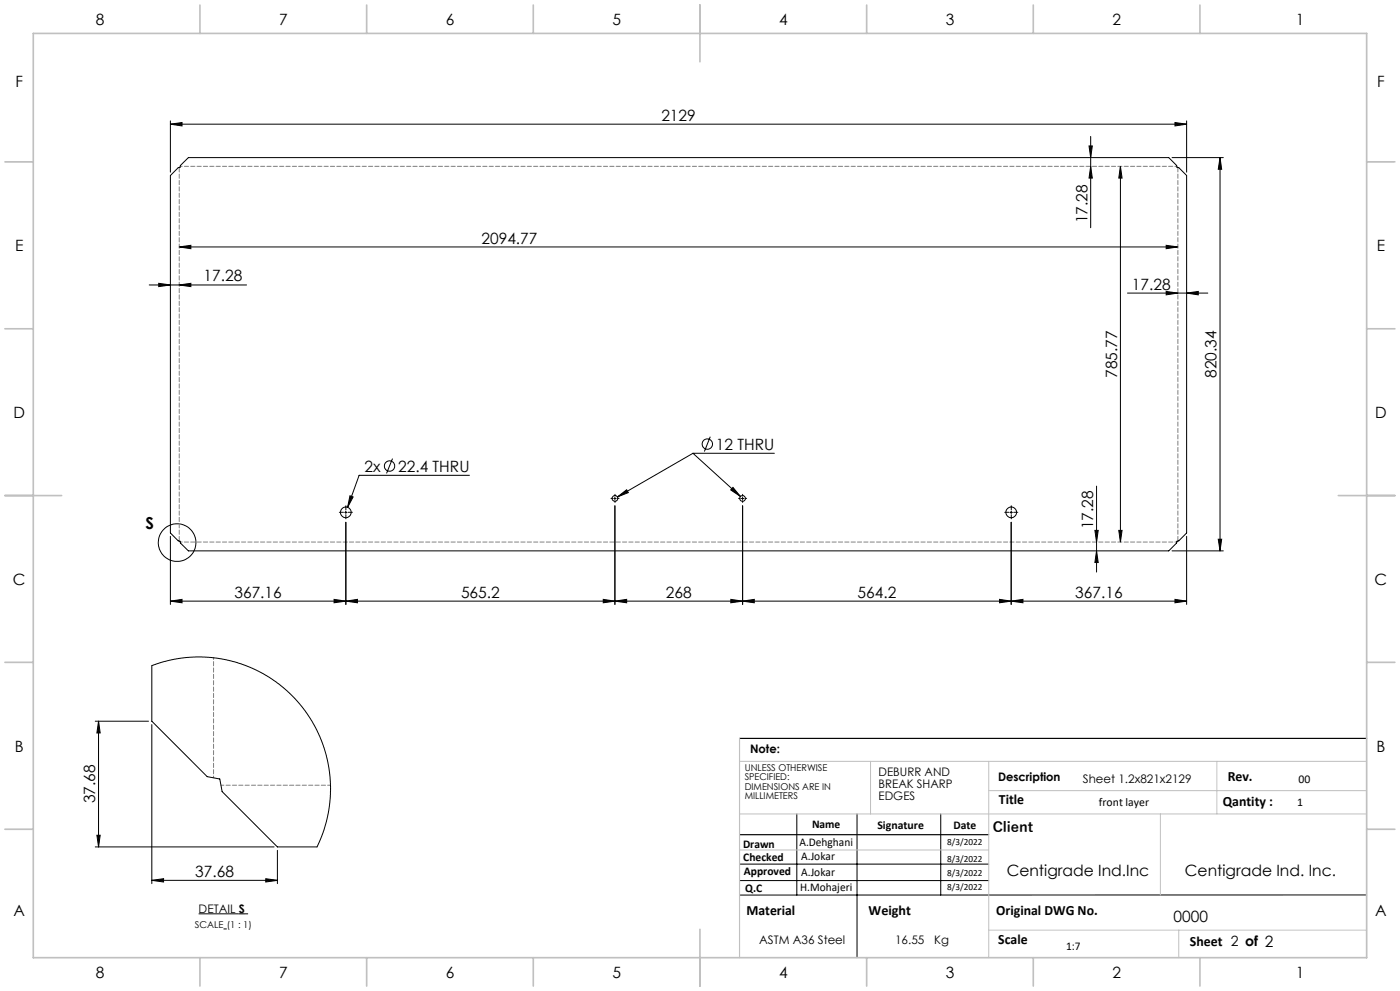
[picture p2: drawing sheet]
<svg xmlns="http://www.w3.org/2000/svg" width="420mm" height="297mm" viewBox="0 0 420 297" stroke-linecap="round" stroke-linejoin="round" font-family="sans-serif">
<g fill="none" stroke="#000" stroke-width=".3">
<path d="M51.1 37.2l3.5-.5v1zM51.1 36.2v15.4M51.1 37.2h304.9M352.5 36.7l3.5 .5-3.5 .5zM356 36.2v15.4M51.1 52.6l2.4-2.4 .5-.1 .1-.5 2.4-2.4h294.1l2.4 2.4 .1 .5 .5 .1 2.4 2.4v107.1l-2.4 2.4-.5 .1-.1 .5-2.4 2.4h-294.1l-2.4-2.4-.1-.5-.5-.1-2.4-2.4zM326.7 43.7h1l-.5 3.5zM327.2 49.9l.5 3.5h-1zM327.2 40.9v27.4M336.1 49.9l.5 3.5h-1zM336.1 49.9v112.6M351.6 47.2h15.4"/>
<path d="M366 47.2l.5 3.5h-1zM366 47.2v117.9M53.8 74l3.5-.5v1zM53.8 74h299.5M349.8 73.5l3.5 .5-3.5 .5zM44.8 85.4h29.2M47.6 84.9l3.5 .5-3.5 .5zM53.8 85.4l3.5-.5v1zM338.2 87.8h24.1M349.8 87.3l3.5 .5-3.5 .6zM356 87.8l3.5-.5v1.1zM117.8 137.4l-1.8 4.5"/>
<path d="M207.9 135.9l-22.7 13M207.9 135.9h24.4M207.9 135.9l14.2 12.9M213.1 130.9l-1.8 4.4M103.4 153.6h.7M103.8 153.2v.7M103.8 156.5v24.6M105 148.6l.9 .3-1.6 3.1zM140.8 142.4h-33.1l-3.4 9.6M184.1 149.4h.8M184.5 149v.8M184.5 151.6v29.5"/>
<path d="M185.2 148.9l2.8-2.1 .5 .8zM219.9 146.1l2.2 2.7-2.9-2zM222.4 149.4h.7M222.8 149v.8M222.8 151.6v29.5M303 153.6h.7M303.4 153.2v.7M303.4 156.5v24.6M328.5 159h1l-.5 3.5zM329 145.7v25.7M335.6 159h1l-.5 3.5zM51.1 160.7v20.4"/>
<path d="M100.2 179.6l3.6 .6-3.6 .5zM181 179.6l3.5 .6-3.5 .5zM219.3 179.6l3.5 .6-3.5 .5zM299.9 179.6l3.5 .6-3.5 .5zM329 165.1l.5 3.5h-1zM351.6 165.1h15.4M352.5 179.6l3.5 .6-3.5 .5zM356 160.7v20.4M365.5 161.6h1l-.5 3.5zM45.5 199.5l5.5-1.7 6.2-.8h5.9l5.4 .9 5 1.5 5.4 2.5 5.3 3.5 4.4 4.1 3.4 4.2 3 5.1 2.2 5.2 1.5 6.1 .5 7-.6 5.7-1.4 6-2.1 5h-11.9l-16.6-16.6-.7-3.7-3.7-.7-16.7-16.7zM51.1 180.2l3.5-.6v1.1zM103.8 180.2l3.4-.6v1.1z"/>
<path d="M184.5 180.2l3.5-.6v1.1zM222.8 180.2l3.5-.6v1.1zM303.4 180.2l3.5-.6v1.1zM356 180.2h-304.9M28.6 216.1h16M29.6 216.1v37.7M29.6 216.1l.5 3.6h-1zM45.5 217.2v47.6M28.6 253.8h53.6M29.1 250.3h1l-.5 3.5zM83.2 254.8v10M221.9 259h74.7"/>
<path d="M239 243.9v24.3M257.1 243.9v43.1M282.2 243.9v24.3M45.5 263.8l3.6-.5v1zM45.5 263.8h37.7M59.6 273.9h12M67 278.4h1M73.5 273.9h.9M79.7 263.3l3.5 .5-3.5 .5zM221.9 263.9h74.7M410 268.2h-188.1"/>
<circle cx="116.9" cy="139.7" r="1.56"/>
<circle cx="212.2" cy="133.1" r="1.55"/>
<circle cx="103.7" cy="153.6" r="1.61"/>
<circle cx="184.5" cy="149.4" r=".86"/>
<circle cx="222.8" cy="149.4" r=".85"/>
<circle cx="303.4" cy="153.5" r="1.6"/>
<circle cx="53.1" cy="162.6" r="5.6"/>
</g>
<path d="M71.6 273.9h1.9" fill="none" stroke="#000" stroke-width=".33"/>
<path d="M353.1 49.9h-299M54.1 162.4h299M64.1 197.1v36" fill="none" stroke="#808080" stroke-width=".3" stroke-dasharray="1.3 .6" stroke-dashoffset=".7"/>
<path d="M66.3 235.3h32.9" fill="none" stroke="#808080" stroke-width=".3" stroke-dasharray="1.3 .6" stroke-dashoffset=".4"/>
<g fill="none" stroke="#000" stroke-width=".3" stroke-dasharray="15.2 1.3 1.3 1.3">
<path d="M103 153.5h-1.2M103.8 154.2v1.3M103.8 152.8v-1.2M104.5 153.5h1.2M183.8 149.4h-.5M184.5 150.1v.5M184.5 148.6v-.4M185.2 149.4h.5M222.1 149.4h-.5M222.8 150.1v.5M222.8 148.6v-.4M223.5 149.4h.5"/>
<path d="M302.7 153.5h-1.3M303.4 154.2v1.3M303.4 152.8v-1.2M304.1 153.5h1.2"/>
</g>
<path d="M221.9 221.3h188.1M221.9 250.2h74.7" fill="none" stroke="#000" stroke-width=".35"/>
<path d="M53.8 50.2v111.9M353.4 162.1v-111.9" fill="none" stroke="#808080" stroke-width=".3" stroke-dasharray="1.3 .6" stroke-dashoffset="-.1"/>
<path d="M221.9 228.2h188.1M261.2 228.2v15.7M296.6 228.2v58.8M296.6 237h113.4M365.1 228.2v15.7M221.9 243.9h188.1M221.9 254.7h74.7M348.1 243.9v24.3M296.6 278.8h113.4M353.6 278.8v8.2" fill="none" stroke="#c0c0c0" stroke-width=".3"/>
<path d="M221.9 221.3v65.7" fill="none" stroke="#c0c0c0" stroke-width=".35"/>
<g fill="none" stroke="#c0c0c0" stroke-width=".5">
<path d="M10 10h400v277h-400zM60 1.5v8.5M110 1.5v8.5M160 1.5v8.5M210 1.5v17M260 1.5v8.5M310 1.5v8.5M360 1.5v8.5M1.5 48.5h8.5M410 48.5h8.5M1.5 98.5h8.5M410 98.5h8.5"/>
<path d="M1.5 148.5h17M401.5 148.5h17M1.5 198.5h8.5M410 198.5h8.5M1.5 248.5h8.5M410 248.5h8.5M210 278.5v17M60 287v8.5M110 287v8.5M160 287v8.5M260 287v8.5M310 287v8.5"/>
<path d="M360 287v8.5"/>
</g>
<g fill="#000">
<path d="M51.1 37.2l3.5-.5v1zM352.5 36.7l3.5 .5-3.5 .5zM51.1 180.2l3.5-.6v1.1zM100.2 179.6l3.6 .6-3.6 .5z"/>
<path d="M327.2 49.9l.5 3.5h-1zM326.7 43.7h1l-.5 3.5zM329 165.1l.5 3.5h-1zM328.5 159h1l-.5 3.5z"/>
<path d="M366 47.2l.5 3.5h-1zM365.5 161.6h1l-.5 3.5zM336.1 49.9l.5 3.5h-1zM335.6 159h1l-.5 3.5z"/>
<path d="M53.8 74l3.5-.5v1zM349.8 73.5l3.5 .5-3.5 .5zM47.6 84.9l3.5 .5-3.5 .5zM53.8 85.4l3.5-.5v1z"/>
<path d="M103.8 180.2l3.4-.6v1.1zM181 179.6l3.5 .6-3.5 .5zM222.8 180.2l3.5-.6v1.1zM299.9 179.6l3.5 .6-3.5 .5zM105 148.6l-.7 3.4 1.6-3.1zM185.2 148.9l3.3-1.3-.5-.8zM219.9 146.1l-.7 .7 2.9 2zM45.5 263.8l3.6-.5v1zM79.7 263.3l3.5 .5-3.5 .5z"/>
<path d="M219.3 179.6l3.5 .6-3.5 .5zM184.5 180.2l3.5-.6v1.1zM352.5 179.6l3.5 .6-3.5 .5zM303.4 180.2l3.5-.6v1.1zM356 87.8l3.5-.5v1.1zM349.8 87.3l3.5 .5-3.5 .6z"/>
<path d="M29.6 216.1l.5 3.6h-1zM29.1 250.3h1l-.5 3.5z"/>
</g>
<text font-size="4.9" x="43.6" y="158.6">S</text>
<g font-size="4.7">
<text x="28.7" y="7.6">8</text>
<text x="83.7" y="7.6">7</text>
<text x="133.7" y="7.6">6</text>
<text x="183.7" y="7.6">5</text>
<text x="233.7" y="7.6">4</text>
<text x="283.7" y="7.6">3</text>
<text x="333.7" y="7.6">2</text>
<text x="388.7" y="7.6">1</text>
<text x="4.6" y="26.1">F</text>
<text x="413.1" y="26.1">F</text>
<text x="198.4" y="36.2">2129</text>
<text x="326.2" y="67" transform="rotate(-90 326.2 67)">17.28</text>
<text x="4.5" y="75.3">E</text>
<text x="144.4" y="73">2094.77</text>
<text x="413" y="75.3">E</text>
<text x="61.1" y="84.4">17.28</text>
<text x="339.6" y="86.8">17.28</text>
<text x="335.1" y="113.3" transform="rotate(-90 335.1 113.3)">785.77</text>
<text x="365" y="113.3" transform="rotate(-90 365 113.3)">820.34</text>
<text x="4" y="125.3">D</text>
<text x="412.5" y="125.3">D</text>
<text x="214.8" y="134.8">12 THRU</text>
<text x="109.3" y="141.4">2x</text>
<text x="119.4" y="141.4">22.4 THRU</text>
<text x="328" y="158.6" transform="rotate(-90 328 158.6)">17.28</text>
<text x="3.9" y="175.3">C</text>
<text x="70.3" y="179.1">367.16</text>
<text x="138.3" y="179.1">565.2</text>
<text x="199.8" y="179.1">268</text>
<text x="257.3" y="179.1">564.2</text>
<text x="322.6" y="179.1">367.16</text>
<text x="412.4" y="175.3">C</text>
<text x="4.4" y="225.3">B</text>
<text x="412.9" y="225.3">B</text>
<text x="28.6" y="240.8" transform="rotate(-90 28.6 240.8)">37.68</text>
<text x="58.6" y="262.8">37.68</text>
<text x="302" y="262.6">Centigrade Ind.Inc</text>
<text x="355.5" y="262.6">Centigrade Ind. Inc.</text>
<text x="4" y="274.6">A</text>
<text x="412.5" y="274.6">A</text>
<text x="352.1" y="276.4">0000</text>
<text x="28.7" y="293.1">8</text>
<text x="83.7" y="293.1">7</text>
<text x="133.7" y="293.1">6</text>
<text x="183.7" y="293.1">5</text>
<text x="233.7" y="293.1">4</text>
<text x="283.7" y="293.1">3</text>
<text x="333.7" y="293.1">2</text>
<text x="388.7" y="293.1">1</text>
</g>
<g font-size="4.2">
<text x="368.3" y="234.1">Rev.</text>
<text x="299.7" y="240.9">Title</text>
<text x="366.8" y="241.6">Qantity :</text>
<text x="297.8" y="249.2">Client</text>
<text x="223.9" y="274.2">Material</text>
<text x="260.6" y="274.2">Weight</text>
<text x="298.9" y="274.2">Original DWG No.</text>
<text x="299.5" y="282.8">Scale</text>
<text x="357" y="283.6">Sheet 2 of 2</text>
</g>
<g font-size="3.5">
<text x="225" y="225.7">Note:</text>
<text x="263.6" y="232.6">DEBURR AND</text>
<text x="263.6" y="236.1">BREAK SHARP</text>
<text x="263.6" y="239.7">EDGES</text>
<text x="299.4" y="234.1">Description</text>
<text x="324.9" y="234.7">Sheet 1.2x821x2129</text>
<text x="389.6" y="234.7">00</text>
<text x="329.7" y="241.6">front layer</text>
<text x="389.2" y="241.6">1</text>
<text x="243.6" y="248.1">Name</text>
<text x="263.2" y="248.5">Signature</text>
<text x="286" y="248.5">Date</text>
<text x="222.9" y="254">Drawn</text>
<text x="239.8" y="253.6">A.Dehghani</text>
<text x="240.4" y="257.8">A.Jokar</text>
<text x="223" y="258.1">Checked</text>
<text x="223.2" y="262.1">Approved</text>
<text x="240.4" y="262.4">A.Jokar</text>
<text x="223.6" y="267.4">Q.C</text>
<text x="240.1" y="267.1">H.Mohajeri</text>
<text x="59.6" y="273.5">DETAIL S</text>
<text x="227.8" y="282.8">ASTM A36 Steel</text>
<text x="268.5" y="282.8">16.55</text>
<text x="280.3" y="282.8">Kg</text>
<text x="319.8" y="284.6">1:7</text>
</g>
<g font-size="2.8">
<text x="223.4" y="231">UNLESS OTHERWISE</text>
<text x="223.4" y="233.8">SPECIFIED:</text>
<text x="223.4" y="236.7">DIMENSIONS ARE IN</text>
<text x="223.4" y="239.5">MILLIMETERS</text>
<text x="284.2" y="253.2">8/3/2022</text>
<text x="284.2" y="258.4">8/3/2022</text>
<text x="284.2" y="262.7">8/3/2022</text>
<text x="284.2" y="266.6">8/3/2022</text>
<text x="58.4" y="278">SCALE (1 : 1)</text>
</g>
</svg>
